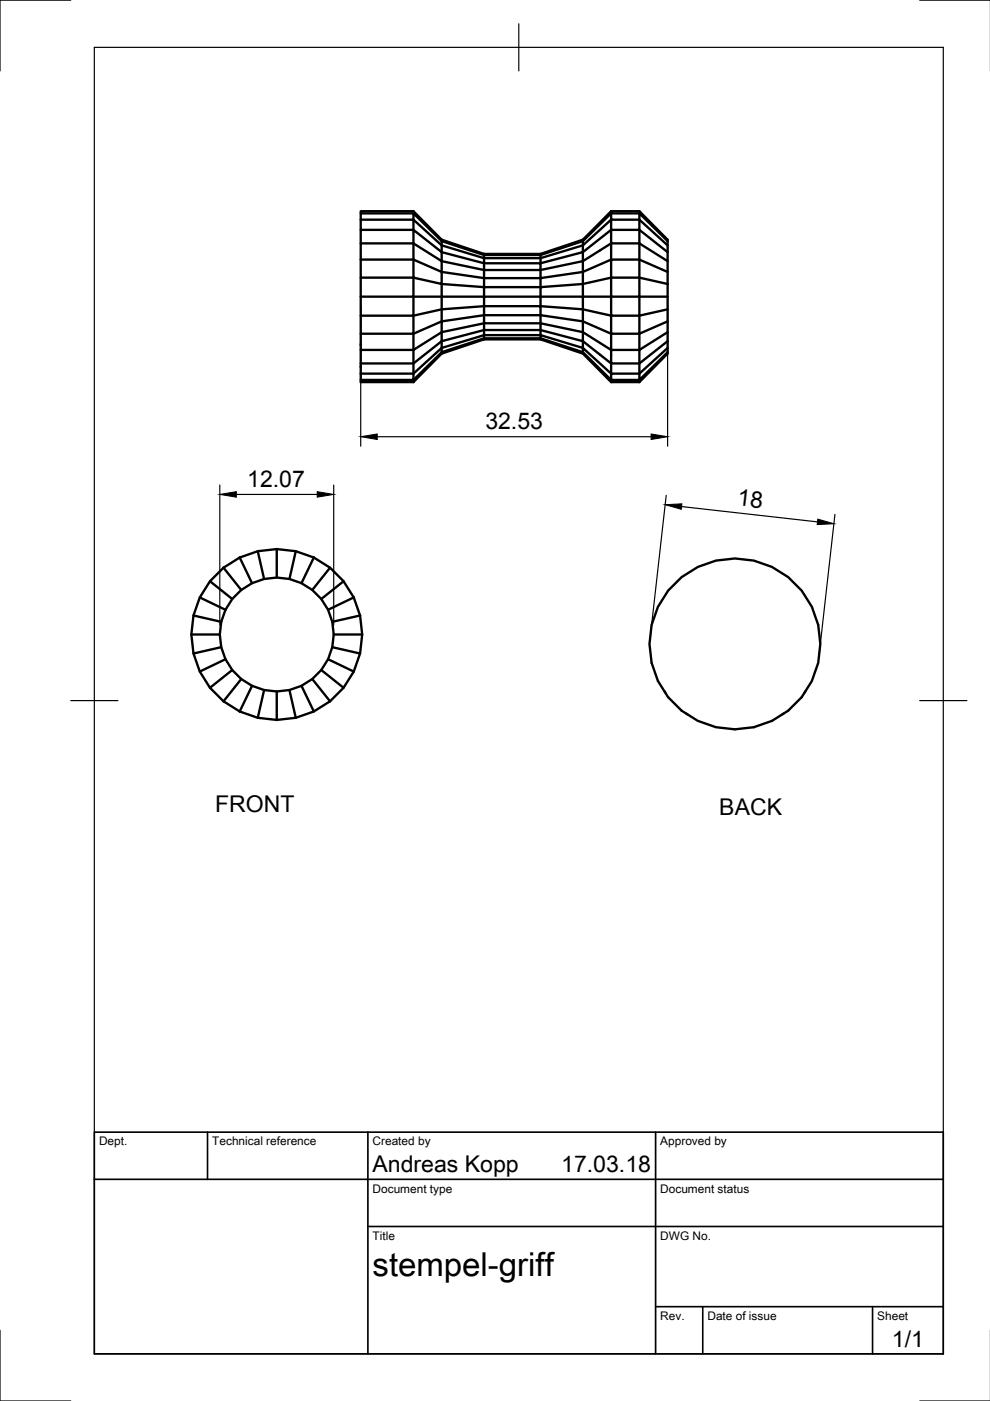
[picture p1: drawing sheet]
<svg xmlns="http://www.w3.org/2000/svg" width="210mm" height="297mm" viewBox="0 0 210 297" stroke-linecap="round" stroke-linejoin="round" font-family="sans-serif">
<!-- layer: Visible -->
<g fill="none" stroke="#000" stroke-width=".5">
<path d="M76.5 58.9h11.2v4h-11.2zM76.5 58.9v-3.9h11.2v3.9l5.9 1.3v-2.5l9 1.3v1.9l-9-.7v5.4l9-.7v-2h12v2l9 .7v-2.7h-9v-2l9-.7M76.5 48.7v-2.1h11.2v2.1h-11.2v2.9M87.7 45.2l5.9 5.9v.9l-5.9-5.4zM87.7 51.6v-2.9l5.9 4.8M87.7 51.6v3.4l5.9 2.7v-2.3M87.7 51.6h-11.2v3.4M87.7 44.8v.4h-11.2v1.4M87.7 44.8h-11.2v.4M87.7 44.8l5.9 6M87.7 51.6l5.9 3.8M93.6 50.8l9 3v.3l-9-3z"/>
<path d="M93.6 52l9 2.7v-.6h12v.6h-12v1.1l-9-2.3zM93.6 55.4l9 1.9v-1.5h12v1.5h-12v1.7h12v-1.7l9-1.9v4.8M93.6 53.5v1.9M102.6 53.8h12M123.6 50.8v.3l-9 3v-.3M123.6 50.8l-9 3M129.6 55h6v3.9h-6zM129.6 44.8v.4h6v-.4M129.6 44.8h6M129.6 44.8l-6 6M135.6 55v-3.4h-6v-2.9l-6 4.8v1.9l6-3.8v3.4l-6 2.7-9 1.3v1.9h-12v2h-14.9v4h-11.2v-4M135.6 44.8l5.9 6v9.4"/>
<path d="M135.6 55l5.9 2.7M141.5 51.1l-5.9-5.9v1.4h-6v-1.4l-6 5.9v.9l-9 2.7v1.1l9-2.3v-1.5l6-5.4v2.1h6v-2.1l5.9 5.4M141.5 53.5l-5.9-4.8v2.9l5.9 3.8M76.5 66.9v3.9h11.2v-3.9l5.9-1.3v2.5l-5.9 2.7v3.4h-11.2v2.9h11.2M76.5 79.2h11.2v1.4h-11.2zM76.5 70.8v3.4M76.5 77.1v2.1M87.7 77.1l5.9-4.8v1.5l-5.9 5.4M87.7 77.1v2.1M93.6 75v-.3l9-3v-.6l-9 2.7v.9l-5.9 5.9v.4M93.6 75l-5.9 6M102.6 64.9h12v1.9h-12z"/>
<path d="M102.6 66.8v1.7h12v-1.7l9 1.3v2.3M102.6 71.7h12v.3h-12zM102.6 66.8l-9 1.3v4.2l9-2.3v1.1h12M102.6 72l-9 3M114.6 70v-1.5l9 1.9M114.6 70l9 2.3v-1.9M114.6 71.1l9 2.7v-1.5l6 4.8v2.1l-6-5.4v.9M114.6 71.1v.6l9 3M114.6 70h-12v-1.5l-9 1.9-5.9 3.8v2.9M114.6 72l9 3M114.6 70v1.1M123.6 60.2l6-1.3v4h6v-4l5.9 1.3"/>
<path d="M123.6 60.2v2.7h6v4h6v-4h5.9M123.6 74.7v.3l6 6M123.6 74.7l6 5.9v.4M129.6 74.2h6v2.9h-6zM141.5 65.6l-5.9 1.3v3.9h-6v-3.9l-6-1.3v2.5l6 2.7v3.4l-6-3.8M141.5 74.7l-5.9 5.9v-1.4h-6v1.4h6v.4M141.5 60.2v14.8l-5.9 6M141.5 68.1l-5.9 2.7v3.4M141.5 72.3l-5.9 4.8v2.1l5.9-5.4M141.5 70.4l-5.9 3.8M76.5 80.6v.4h11.2M129.6 81h6"/>
<path d="M50.8 118.2a18.1 18.1 0 0 1 15.7 0M50.8 118.2l-3.4 2.2M50.8 118.2l2.6 5.4M54.7 116.9l1.3 5.9M58.7 116.4v6.1M62.7 116.9l-1.3 5.9M66.5 118.2l3.5 2.2 2.8 2.8-4.7 3.8M66.5 118.2l-2.6 5.4M40.6 134.5h6M41 130.5l5.9 1.3M42.4 126.7a18.1 18.1 0 0 0 2.1 19.1M44.5 123.2l-2.1 3.5 5.4 2.6"/>
<path d="M46.9 137.2l-5.9 1.4M47.4 120.4l-2.9 2.8 4.7 3.8M47.4 120.4l3.8 4.7M47.8 139.8l-5.4 2.6M69.6 139.8l5.4 2.6M70 120.4l-3.8 4.7M70.5 137.2l5.8 1.4M70.8 134.5h6M72.8 123.2l2.2 3.5M75 126.7l1.3 3.8M75 126.7l-5.4 2.6M76.3 130.5l.5 4-.5 4.1-1.3 3.8"/>
<path d="M76.3 130.5l-5.8 1.3M144.5 122.4l1-.7a17.6 17.6 0 0 1 20.6 0 17.8 17.8 0 0 1 4.6 24.9l-.7 1.2a19.9 19.9 0 0 1-10.2 6.4 17.8 17.8 0 0 1-18.9-7.6 17.6 17.6 0 0 1 .1-20.4l.7-1zM44.5 145.8l2.9 2.9M47.4 148.7l3.4 2.1M49.2 142.1l-4.7 3.7M50.8 150.8l3.9 1.4 4 .4M51.2 144l-3.8 4.7M53.4 145.4l-2.6 5.4M56 146.3l-1.3 5.9M58.7 146.6v6M61.4 146.3l1.3 5.9M63.9 145.4l2.6 5.4 3.5-2.1"/>
<path d="M66.2 144l3.8 4.7M66.5 150.8l-3.8 1.4-4 .4M68.1 142.1l4.7 3.7M75 142.4l-2.2 3.4-2.8 2.9"/>
<circle cx="58.7" cy="134.5" r="12.1"/>
</g>
<!-- layer: Border -->
<path d="M15 0h-15v15M20 10h180v277h-180zM110 5v10M195 0h15M15 148.5h10M195 148.5h10M0 282v15h15M195 297h15" fill="none" stroke="#000" stroke-width=".25"/>
<!-- layer: TitleBlock -->
<path d="M20 240h180v47h-180zM20 250h180M44 240v10M78 240v47M139 240v47M78 260h122M139 277h61M149 277v10M185 277v10" fill="none" stroke="#000" stroke-width=".35"/>
<!-- layer: Dimensions -->
<path d="M76.5 64.9v29.7M141.5 64.9v29.7M80 92.6h58M46.6 102.8v29.7M50.1 104.8h17.2M70.8 102.8v29.7M141.3 105l-3.4 29.5M144.5 107.4l28.8 3.2M177 109.1l-3.3 29.5" fill="none" stroke="#000" stroke-width=".25"/>
<path d="M76.5 92.6l3.5-.6v1.2zM138 92l3.5 .6-3.5 .6zM46.6 104.8l3.5-.6v1.2zM67.3 104.2l3.5 .6-3.5 .6zM141 107l3.6-.2-.2 1.2zM173.4 110.1l3.4 .9-3.5 .2z" fill="#000" stroke="#000" stroke-width=".21"/>
<text font-size="7" x="79" y="270.5">stempel-griff</text>
<g font-size="4.9">
<text x="102.9" y="91">32.53</text>
<text x="52.4" y="103.3">12.07</text>
<text x="156.2" y="107.2" transform="rotate(6 156.2 107.2)">18</text>
<text x="45.6" y="172.2">FRONT</text>
<text x="152.5" y="172.9">BACK</text>
<text x="79" y="248.5">Andreas Kopp</text>
<text x="119" y="248.5">17.03.18</text>
<text x="189.1" y="285.6">1/1</text>
</g>
<g font-size="2.5">
<text x="21" y="242.8">Dept.</text>
<text x="45" y="242.8">Technical reference</text>
<text x="79" y="242.8">Created by</text>
<text x="140" y="242.8">Approved by</text>
<text x="79" y="252.8">Document type</text>
<text x="140" y="252.8">Document status</text>
<text x="79" y="262.8">Title</text>
<text x="140" y="262.8">DWG No.</text>
<text x="140" y="279.8">Rev.</text>
<text x="150" y="279.8">Date of issue</text>
<text x="186" y="279.8">Sheet</text>
</g>
</svg>
